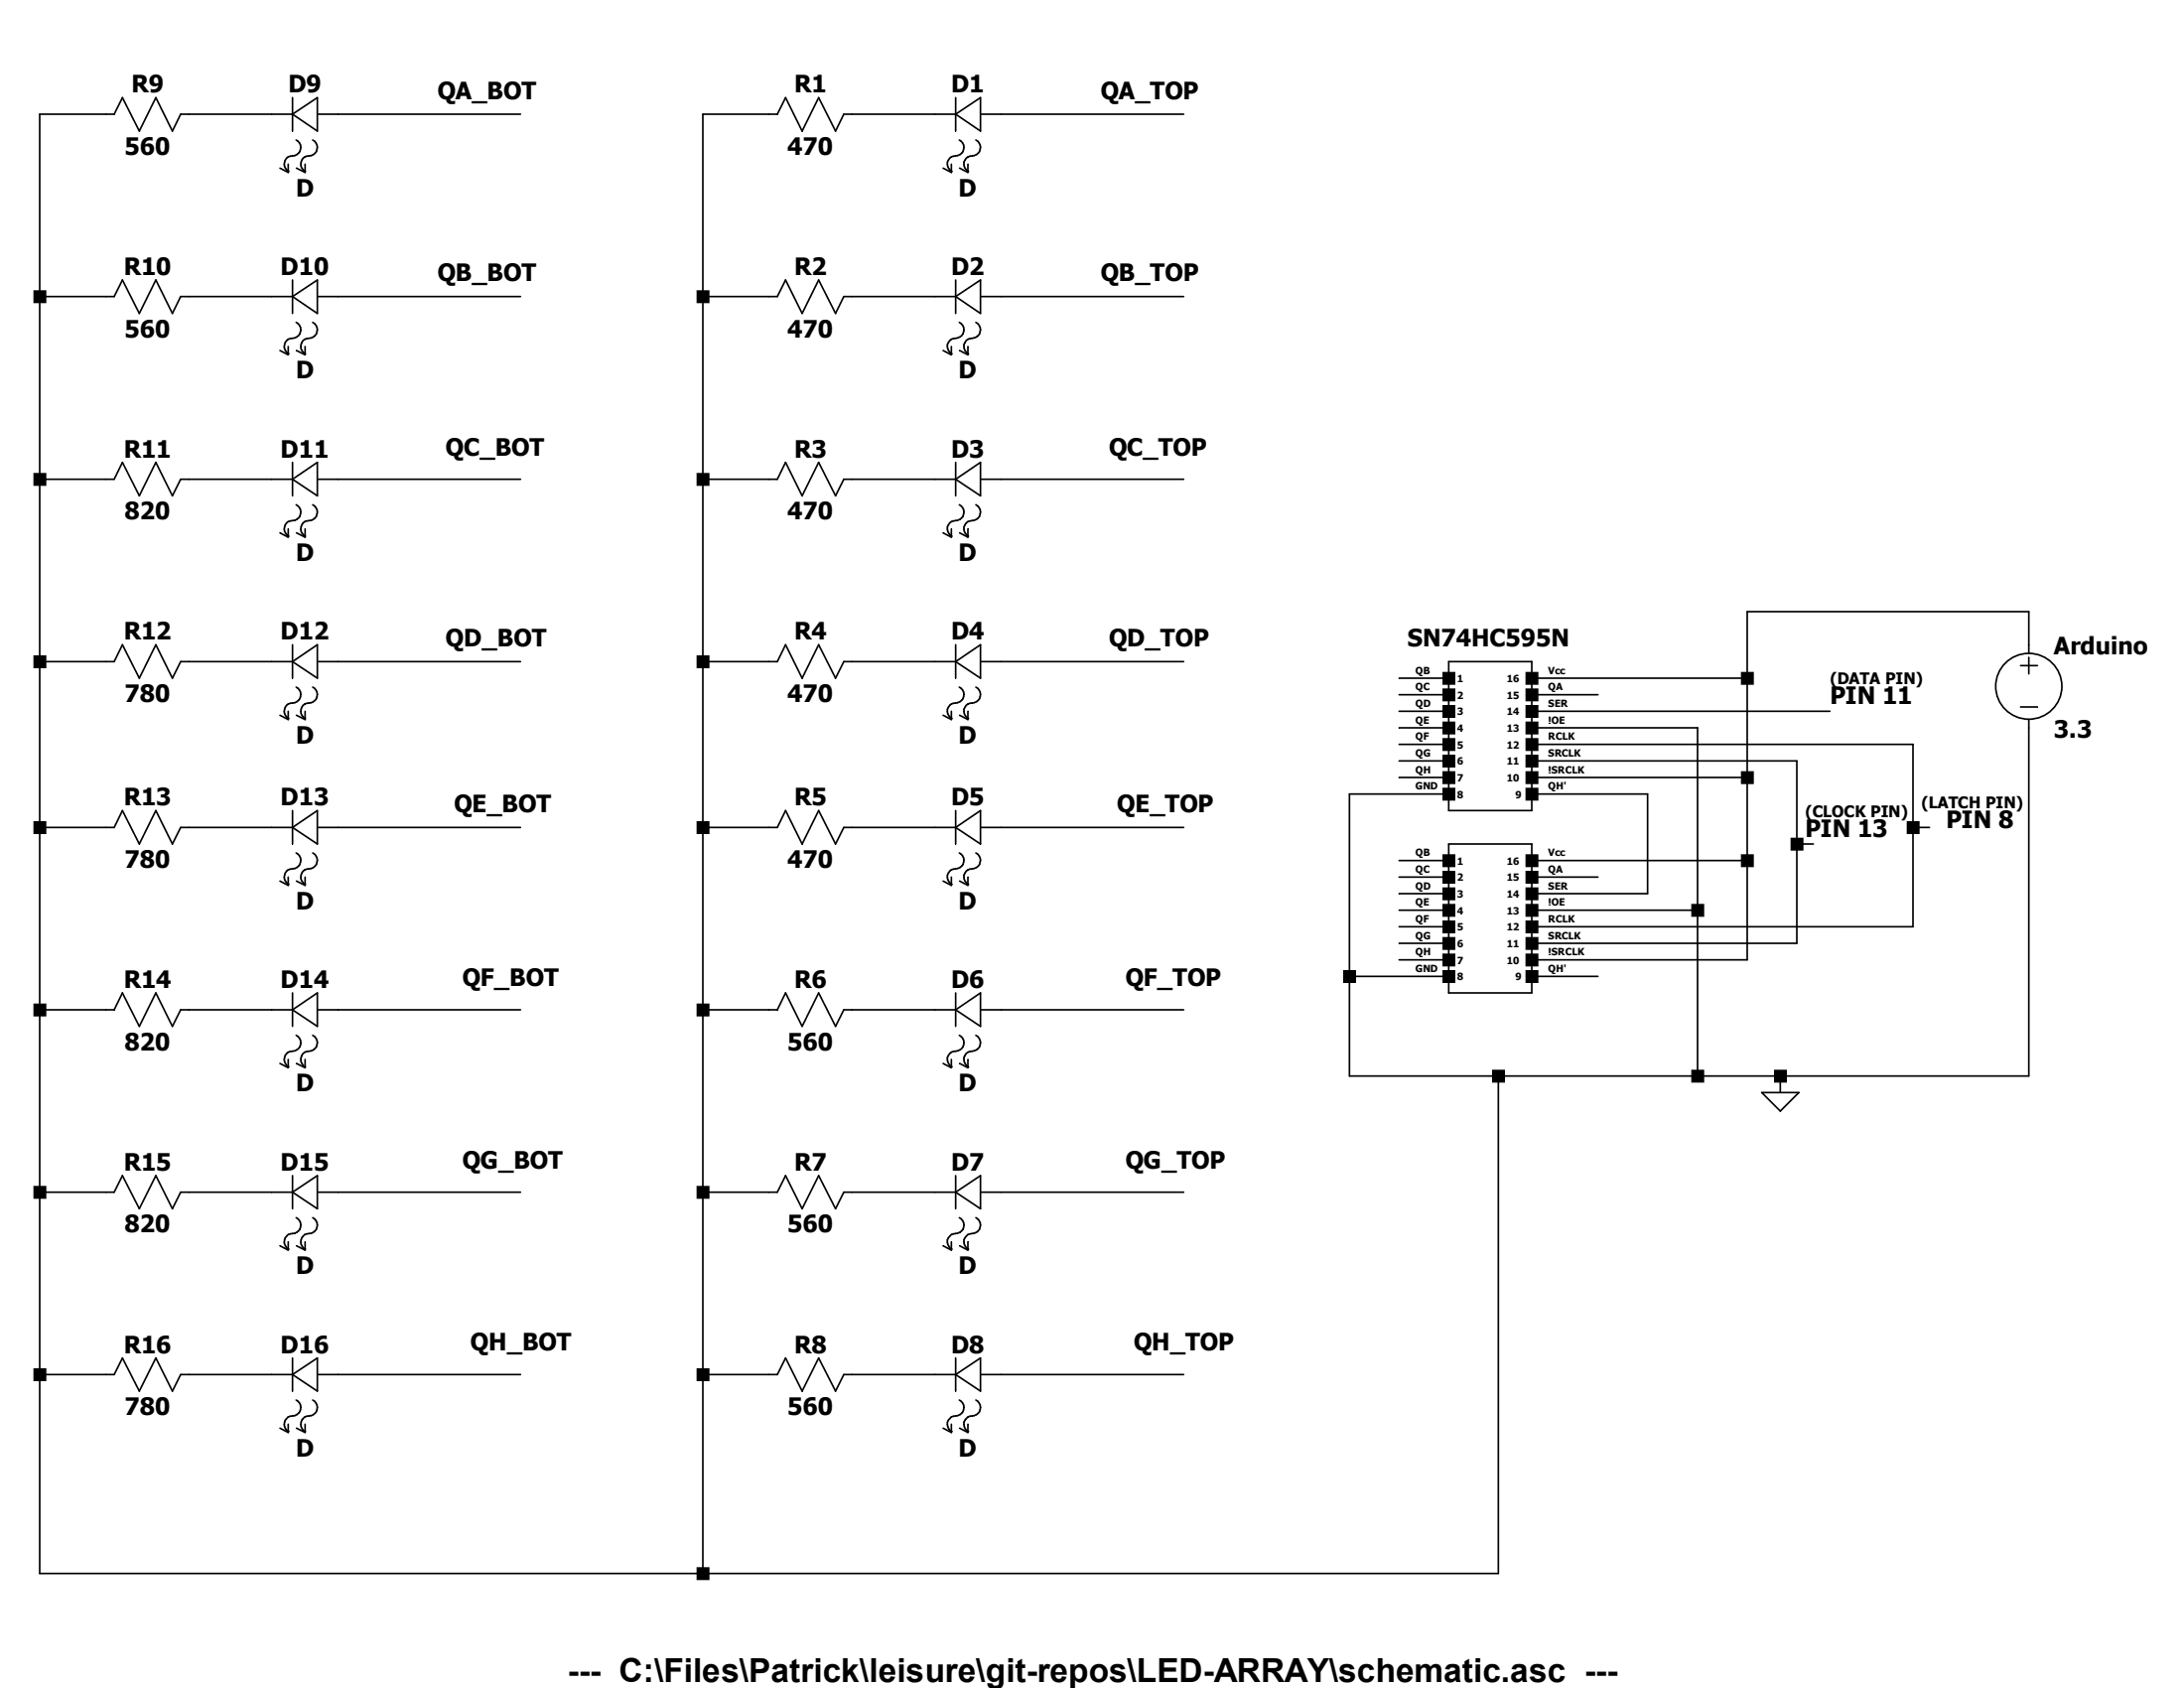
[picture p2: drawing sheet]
Version 4
SHEET 1 880 1040
WIRE -1152 -464 -1216 -464
WIRE -992 -464 -1072 -464
WIRE -752 -464 -928 -464
WIRE -512 -464 -576 -464
WIRE -352 -464 -432 -464
WIRE -112 -464 -288 -464
WIRE -1216 -288 -1216 -464
WIRE -1152 -288 -1216 -288
WIRE -992 -288 -1072 -288
WIRE -752 -288 -928 -288
WIRE -576 -288 -576 -464
WIRE -512 -288 -576 -288
WIRE -352 -288 -432 -288
WIRE -112 -288 -288 -288
WIRE -1216 -112 -1216 -288
WIRE -1152 -112 -1216 -112
WIRE -992 -112 -1072 -112
WIRE -752 -112 -928 -112
WIRE -576 -112 -576 -288
WIRE -512 -112 -576 -112
WIRE -352 -112 -432 -112
WIRE -112 -112 -288 -112
WIRE 704 16 432 16
WIRE 704 48 704 16
WIRE -1216 64 -1216 -112
WIRE -1152 64 -1216 64
WIRE -992 64 -1072 64
WIRE -752 64 -928 64
WIRE -576 64 -576 -112
WIRE -512 64 -576 64
WIRE -352 64 -432 64
WIRE -112 64 -288 64
WIRE 224 64 144 64
WIRE 144 80 144 64
WIRE 144 80 96 80
WIRE 224 80 224 64
WIRE 432 80 432 16
WIRE 432 80 224 80
WIRE 144 96 144 80
WIRE 144 96 96 96
WIRE 224 96 224 80
WIRE 288 96 224 96
WIRE 144 112 144 96
WIRE 144 112 96 112
WIRE 224 112 224 96
WIRE 512 112 224 112
WIRE 144 128 144 112
WIRE 144 128 96 128
WIRE 224 128 224 112
WIRE 384 128 224 128
WIRE 144 144 144 128
WIRE 144 144 96 144
WIRE 224 144 224 128
WIRE 592 144 224 144
WIRE 144 160 144 144
WIRE 144 160 96 160
WIRE 224 160 224 144
WIRE 480 160 224 160
WIRE 144 176 144 160
WIRE 144 176 96 176
WIRE 224 176 224 160
WIRE 432 176 432 80
WIRE 432 176 224 176
WIRE 144 192 144 176
WIRE 144 192 48 192
WIRE 224 192 224 176
WIRE 336 192 224 192
WIRE 144 208 144 192
WIRE 224 208 224 192
WIRE 224 208 144 208
WIRE -1216 224 -1216 64
WIRE -1152 224 -1216 224
WIRE -992 224 -1072 224
WIRE -752 224 -928 224
WIRE -576 224 -576 64
WIRE -512 224 -576 224
WIRE -352 224 -432 224
WIRE -112 224 -288 224
WIRE 592 224 592 144
WIRE 608 224 592 224
WIRE 224 240 144 240
WIRE 480 240 480 160
WIRE 496 240 480 240
WIRE 144 256 144 240
WIRE 144 256 96 256
WIRE 224 256 224 240
WIRE 432 256 432 176
WIRE 432 256 224 256
WIRE 144 272 144 256
WIRE 144 272 96 272
WIRE 224 272 224 256
WIRE 288 272 224 272
WIRE 144 288 144 272
WIRE 144 288 96 288
WIRE 224 288 224 272
WIRE 336 288 336 192
WIRE 336 288 224 288
WIRE 144 304 144 288
WIRE 144 304 96 304
WIRE 224 304 224 288
WIRE 384 304 384 128
WIRE 384 304 224 304
WIRE 144 320 144 304
WIRE 144 320 96 320
WIRE 224 320 224 304
WIRE 592 320 592 224
WIRE 592 320 224 320
WIRE 144 336 144 320
WIRE 144 336 96 336
WIRE 224 336 224 320
WIRE 480 336 480 240
WIRE 480 336 224 336
WIRE 144 352 144 336
WIRE 144 352 96 352
WIRE 224 352 224 336
WIRE 432 352 432 256
WIRE 432 352 224 352
WIRE 48 368 48 192
WIRE 144 368 144 352
WIRE 144 368 48 368
WIRE 224 368 224 352
WIRE 288 368 224 368
WIRE 144 384 144 368
WIRE 224 384 224 368
WIRE 224 384 144 384
WIRE -1216 400 -1216 224
WIRE -1152 400 -1216 400
WIRE -992 400 -1072 400
WIRE -752 400 -928 400
WIRE -576 400 -576 224
WIRE -512 400 -576 400
WIRE -352 400 -432 400
WIRE -112 400 -288 400
WIRE 48 464 48 368
WIRE 192 464 48 464
WIRE 384 464 384 304
WIRE 384 464 192 464
WIRE 464 464 384 464
WIRE 704 464 704 128
WIRE 704 464 464 464
WIRE 464 480 464 464
WIRE -1216 576 -1216 400
WIRE -1152 576 -1216 576
WIRE -992 576 -1072 576
WIRE -752 576 -928 576
WIRE -576 576 -576 400
WIRE -512 576 -576 576
WIRE -352 576 -432 576
WIRE -112 576 -288 576
WIRE -1216 752 -1216 576
WIRE -1152 752 -1216 752
WIRE -992 752 -1072 752
WIRE -752 752 -928 752
WIRE -576 752 -576 576
WIRE -512 752 -576 752
WIRE -352 752 -432 752
WIRE -112 752 -288 752
WIRE -1216 944 -1216 752
WIRE -576 944 -576 752
WIRE -576 944 -1216 944
WIRE 192 944 192 464
WIRE 192 944 -576 944
FLAG 464 480 0
SYMBOL voltage 704 32 R0
WINDOW 123 0 0 Left 0
WINDOW 39 24 124 Left 2
SYMATTR InstName Arduino
SYMATTR Value 3.3
SYMBOL res -416 -480 R90
WINDOW 0 0 56 VBottom 2
WINDOW 3 32 56 VTop 2
SYMATTR InstName R1
SYMATTR Value 470
SYMBOL res -416 -304 R90
WINDOW 0 0 56 VBottom 2
WINDOW 3 32 56 VTop 2
SYMATTR InstName R2
SYMATTR Value 470
SYMBOL LED -288 -480 R90
WINDOW 0 0 32 VBottom 2
WINDOW 3 72 32 VTop 2
SYMATTR InstName D1
SYMBOL LED -288 -304 R90
WINDOW 0 0 32 VBottom 2
WINDOW 3 72 32 VTop 2
SYMATTR InstName D2
SYMBOL res -416 -128 R90
WINDOW 0 0 56 VBottom 2
WINDOW 3 32 56 VTop 2
SYMATTR InstName R3
SYMATTR Value 470
SYMBOL res -416 48 R90
WINDOW 0 0 56 VBottom 2
WINDOW 3 32 56 VTop 2
SYMATTR InstName R4
SYMATTR Value 470
SYMBOL LED -288 -128 R90
WINDOW 0 0 32 VBottom 2
WINDOW 3 72 32 VTop 2
SYMATTR InstName D3
SYMBOL LED -288 48 R90
WINDOW 0 0 32 VBottom 2
WINDOW 3 72 32 VTop 2
SYMATTR InstName D4
SYMBOL res -416 208 R90
WINDOW 0 0 56 VBottom 2
WINDOW 3 32 56 VTop 2
SYMATTR InstName R5
SYMATTR Value 470
SYMBOL res -416 384 R90
WINDOW 0 0 56 VBottom 2
WINDOW 3 32 56 VTop 2
SYMATTR InstName R6
SYMATTR Value 560
SYMBOL LED -288 208 R90
WINDOW 0 0 32 VBottom 2
WINDOW 3 72 32 VTop 2
SYMATTR InstName D5
SYMBOL LED -288 384 R90
WINDOW 0 0 32 VBottom 2
WINDOW 3 72 32 VTop 2
SYMATTR InstName D6
SYMBOL res -416 560 R90
WINDOW 0 0 56 VBottom 2
WINDOW 3 32 56 VTop 2
SYMATTR InstName R7
SYMATTR Value 560
SYMBOL res -416 736 R90
WINDOW 0 0 56 VBottom 2
WINDOW 3 32 56 VTop 2
SYMATTR InstName R8
SYMATTR Value 560
SYMBOL LED -288 560 R90
WINDOW 0 0 32 VBottom 2
WINDOW 3 72 32 VTop 2
SYMATTR InstName D7
SYMBOL LED -288 736 R90
WINDOW 0 0 32 VBottom 2
WINDOW 3 72 32 VTop 2
SYMATTR InstName D8
SYMBOL res -1056 -480 R90
WINDOW 0 0 56 VBottom 2
WINDOW 3 32 56 VTop 2
SYMATTR InstName R9
SYMATTR Value 560
SYMBOL res -1056 -304 R90
WINDOW 0 0 56 VBottom 2
WINDOW 3 32 56 VTop 2
SYMATTR InstName R10
SYMATTR Value 560
SYMBOL LED -928 -480 R90
WINDOW 0 0 32 VBottom 2
WINDOW 3 72 32 VTop 2
SYMATTR InstName D9
SYMBOL LED -928 -304 R90
WINDOW 0 0 32 VBottom 2
WINDOW 3 72 32 VTop 2
SYMATTR InstName D10
SYMBOL res -1056 -128 R90
WINDOW 0 0 56 VBottom 2
WINDOW 3 32 56 VTop 2
SYMATTR InstName R11
SYMATTR Value 820
SYMBOL res -1056 48 R90
WINDOW 0 0 56 VBottom 2
WINDOW 3 32 56 VTop 2
SYMATTR InstName R12
SYMATTR Value 780
SYMBOL LED -928 -128 R90
WINDOW 0 0 32 VBottom 2
WINDOW 3 72 32 VTop 2
SYMATTR InstName D11
SYMBOL LED -928 48 R90
WINDOW 0 0 32 VBottom 2
WINDOW 3 72 32 VTop 2
SYMATTR InstName D12
SYMBOL res -1056 208 R90
WINDOW 0 0 56 VBottom 2
WINDOW 3 32 56 VTop 2
SYMATTR InstName R13
SYMATTR Value 780
SYMBOL res -1056 384 R90
WINDOW 0 0 56 VBottom 2
WINDOW 3 32 56 VTop 2
SYMATTR InstName R14
SYMATTR Value 820
SYMBOL LED -928 208 R90
WINDOW 0 0 32 VBottom 2
WINDOW 3 72 32 VTop 2
SYMATTR InstName D13
SYMBOL LED -928 384 R90
WINDOW 0 0 32 VBottom 2
WINDOW 3 72 32 VTop 2
SYMATTR InstName D14
SYMBOL res -1056 560 R90
WINDOW 0 0 56 VBottom 2
WINDOW 3 32 56 VTop 2
SYMATTR InstName R15
SYMATTR Value 820
SYMBOL res -1056 736 R90
WINDOW 0 0 56 VBottom 2
WINDOW 3 32 56 VTop 2
SYMATTR InstName R16
SYMATTR Value 780
SYMBOL LED -928 560 R90
WINDOW 0 0 32 VBottom 2
WINDOW 3 72 32 VTop 2
SYMATTR InstName D15
SYMBOL LED -928 736 R90
WINDOW 0 0 32 VBottom 2
WINDOW 3 72 32 VTop 2
SYMATTR InstName D16
TEXT 104 40 Left 2 ;SN74HC595N
TEXT 152 80 Left 0 ;1
TEXT 152 96 Left 0 ;2
TEXT 152 112 Left 0 ;3
TEXT 152 128 Left 0 ;4
TEXT 152 144 Left 0 ;5
TEXT 152 160 Left 0 ;6
TEXT 152 176 Left 0 ;7
TEXT 152 192 Left 0 ;8
TEXT 208 192 Left 0 ;9
TEXT 200 176 Left 0 ;10
TEXT 200 160 Left 0 ;11
TEXT 200 144 Left 0 ;12
TEXT 200 128 Left 0 ;13
TEXT 200 112 Left 0 ;14
TEXT 200 96 Left 0 ;15
TEXT 200 80 Left 0 ;16
TEXT 240 72 Left 0 ;Vcc
TEXT 240 88 Left 0 ;QA
TEXT 240 104 Left 0 ;SER
TEXT 240 120 Left 0 ;!OE
TEXT 240 136 Left 0 ;RCLK
TEXT 240 152 Left 0 ;SRCLK
TEXT 240 168 Left 0 ;!SRCLK
TEXT 240 184 Left 0 ;QH'
TEXT 112 184 Left 0 ;GND
TEXT 112 168 Left 0 ;QH
TEXT 112 152 Left 0 ;QG
TEXT 112 136 Left 0 ;QF
TEXT 112 120 Left 0 ;QE
TEXT 112 104 Left 0 ;QD
TEXT 112 88 Left 0 ;QC
TEXT 112 72 Left 0 ;QB
TEXT 152 256 Left 0 ;1
TEXT 152 272 Left 0 ;2
TEXT 152 288 Left 0 ;3
TEXT 152 304 Left 0 ;4
TEXT 152 320 Left 0 ;5
TEXT 152 336 Left 0 ;6
TEXT 152 352 Left 0 ;7
TEXT 152 368 Left 0 ;8
TEXT 208 368 Left 0 ;9
TEXT 200 352 Left 0 ;10
TEXT 200 336 Left 0 ;11
TEXT 200 320 Left 0 ;12
TEXT 200 304 Left 0 ;13
TEXT 200 288 Left 0 ;14
TEXT 200 272 Left 0 ;15
TEXT 200 256 Left 0 ;16
TEXT 240 248 Left 0 ;Vcc
TEXT 240 264 Left 0 ;QA
TEXT 240 280 Left 0 ;SER
TEXT 240 296 Left 0 ;!OE
TEXT 240 312 Left 0 ;RCLK
TEXT 240 328 Left 0 ;SRCLK
TEXT 240 344 Left 0 ;!SRCLK
TEXT 240 360 Left 0 ;QH'
TEXT 112 360 Left 0 ;GND
TEXT 112 344 Left 0 ;QH
TEXT 112 328 Left 0 ;QG
TEXT 112 312 Left 0 ;QF
TEXT 112 296 Left 0 ;QE
TEXT 112 280 Left 0 ;QD
TEXT 112 264 Left 0 ;QC
TEXT 112 248 Left 0 ;QB
TEXT 512 96 Left 2 ;PIN 11
TEXT 624 216 Left 2 ;PIN 8
TEXT 488 224 Left 2 ;PIN 13
TEXT 512 80 Left 1 ;(DATA PIN)
TEXT 600 200 Left 1 ;(LATCH PIN)
TEXT 488 208 Left 1 ;(CLOCK PIN)
TEXT -192 -488 Left 2 ;QA_TOP
TEXT -192 -312 Left 2 ;QB_TOP
TEXT -184 -144 Left 2 ;QC_TOP
TEXT -184 40 Left 2 ;QD_TOP
TEXT -176 200 Left 2 ;QE_TOP
TEXT -168 368 Left 2 ;QF_TOP
TEXT -168 544 Left 2 ;QG_TOP
TEXT -160 720 Left 2 ;QH_TOP
TEXT -832 -488 Left 2 ;QA_BOT
TEXT -832 -312 Left 2 ;QB_BOT
TEXT -824 -144 Left 2 ;QC_BOT
TEXT -824 40 Left 2 ;QD_BOT
TEXT -816 200 Left 2 ;QE_BOT
TEXT -808 368 Left 2 ;QF_BOT
TEXT -808 544 Left 2 ;QG_BOT
TEXT -800 720 Left 2 ;QH_BOT
